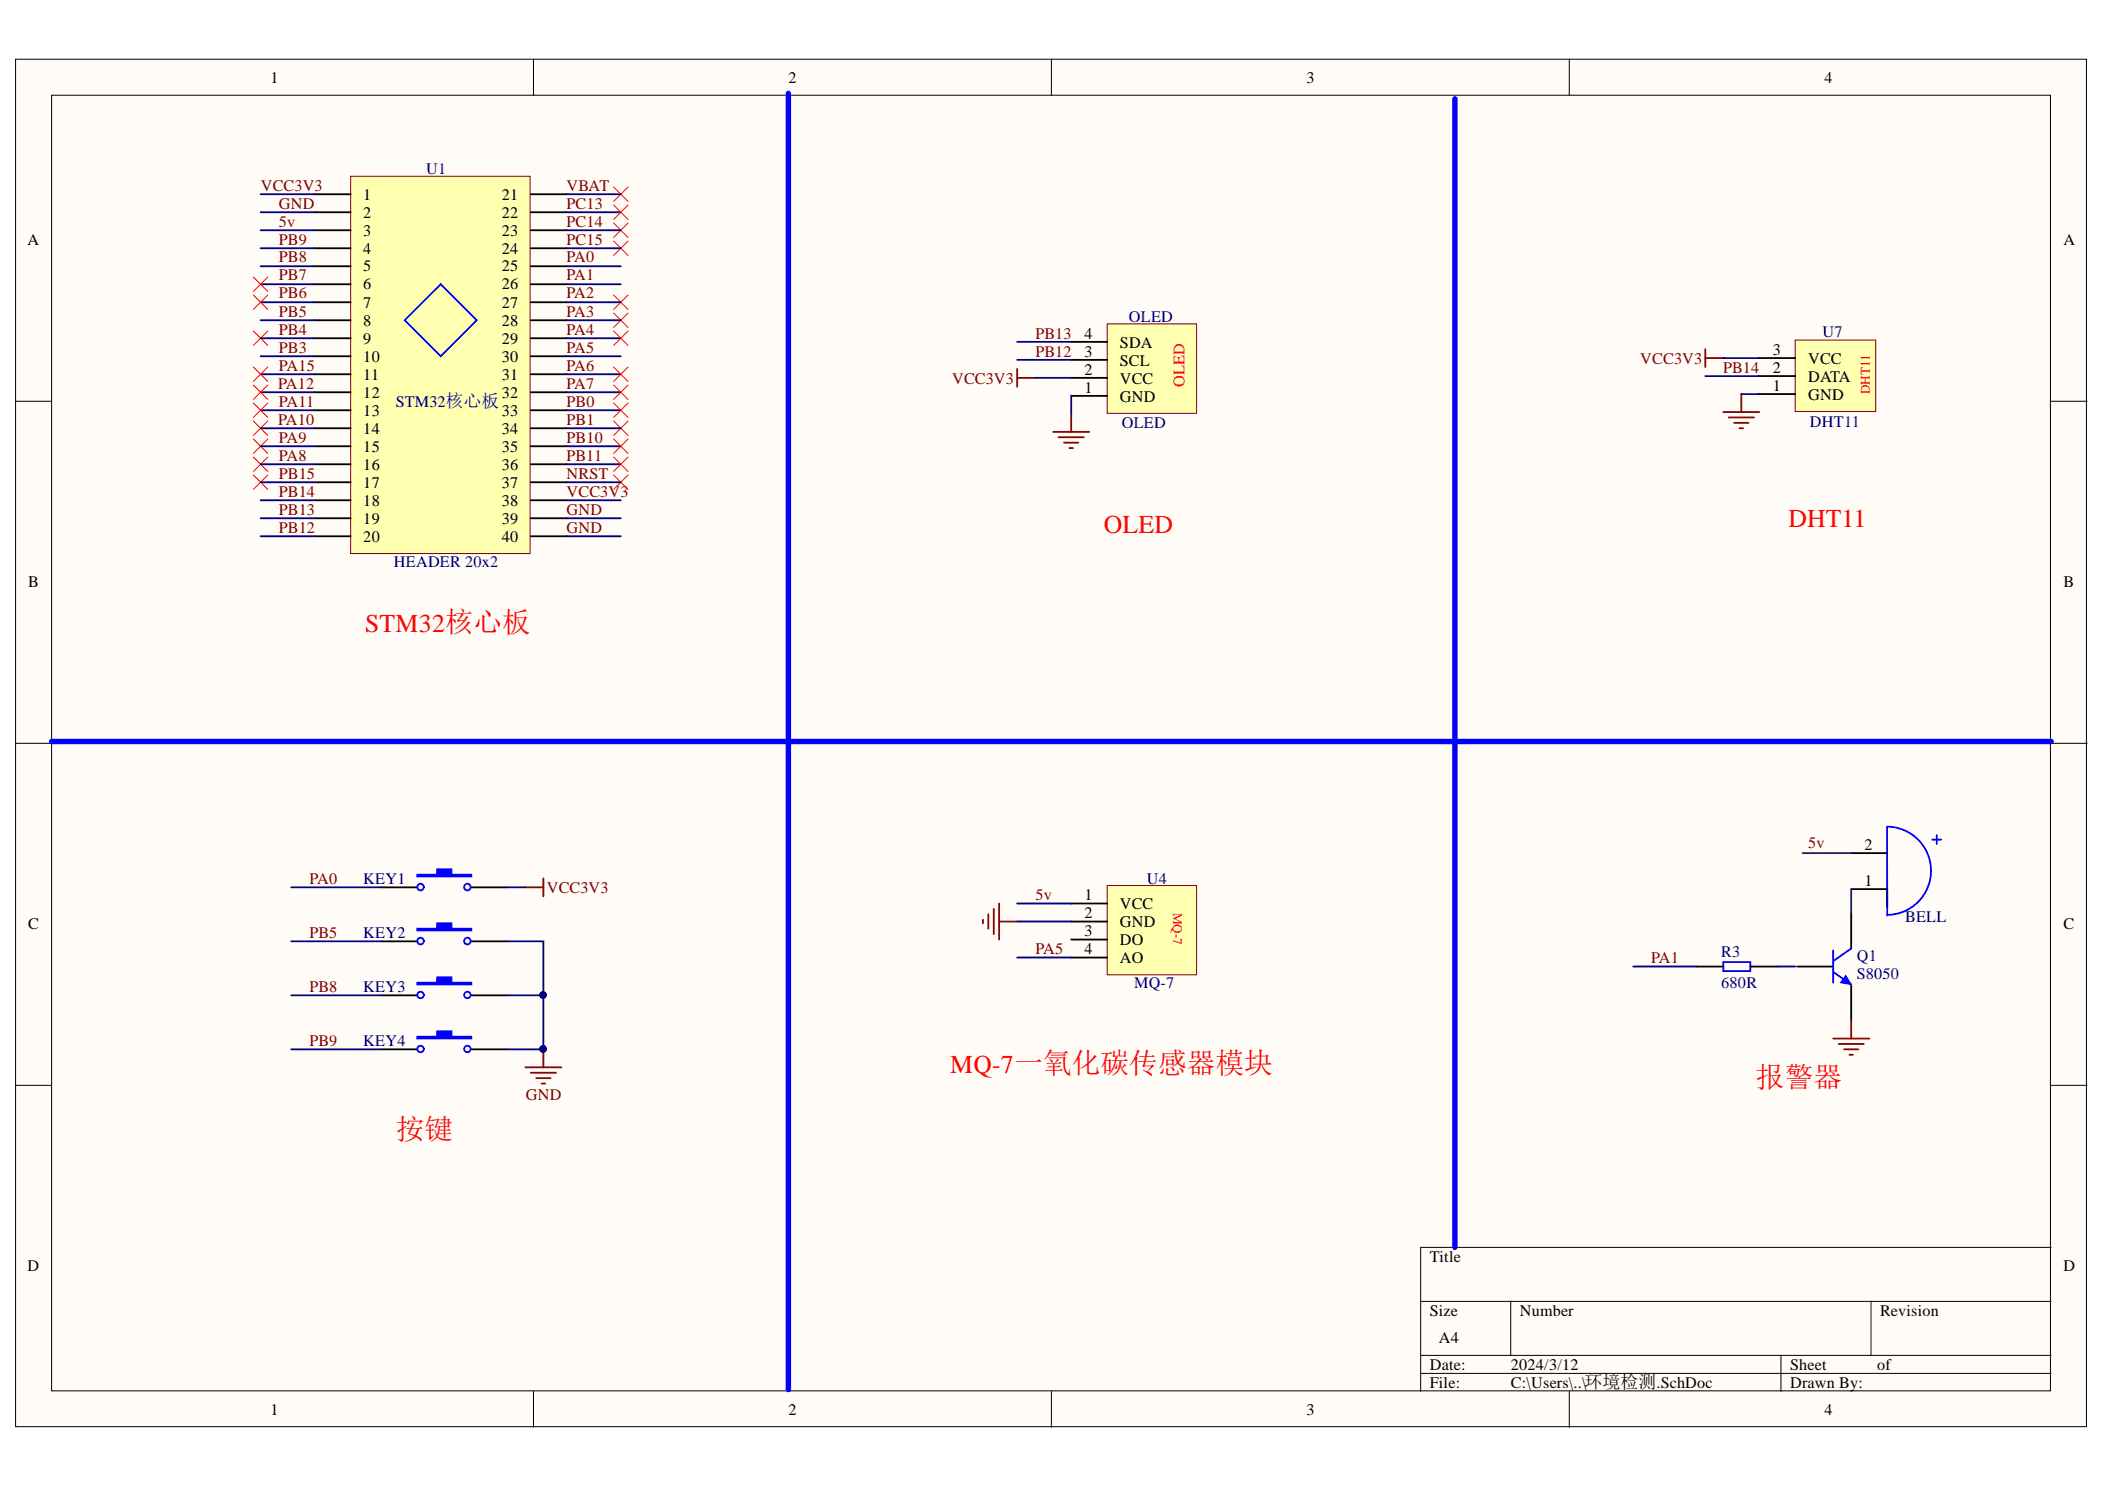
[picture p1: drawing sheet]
# Altium schematic sheet 环境检测.SchDoc
size A4

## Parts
BELL  BELL  [BELL]  (value not drawn)
KEY1  SW-PB  [SW-PB]  (value not drawn)
KEY2  SW-PB  [SW-PB]  (value not drawn)
KEY3  SW-PB  [SW-PB]  (value not drawn)
KEY4  SW-PB  [SW-PB]  (value not drawn)
OLED  OLED  [OLED]
Q1  S8050  [TO-92A]
R3  680R  [RES]
U1  HEADER 20x2  [HEADER 20x2]
U4  MQ-7  [MQ]
U7  DHT11  [DHT11]

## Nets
GND: KEY2.2 KEY3.2 KEY4.2 OLED.1(GND) Q1.1(E) U1.2 U1.39 U1.40 U4.2(GND) U7.1(GND)
VCC3V3: KEY1.2 OLED.2(VCC) U1.1 U1.38 U7.3(VCC)
5v: U1.3 U4.1(VCC)
NRST: U1.37
PA0: KEY1.1 U1.25
PA1: R3.1 U1.26
PA2: U1.27
PA3: U1.28
PA4: U1.29
PA5: U1.30 U4.4(AO)
PA6: U1.31
PA7: U1.32
PA8: U1.16
PA9: U1.15
PA10: U1.14
PA11: U1.13
PA12: U1.12
PA15: U1.11
PB0: U1.33
PB1: U1.34
PB3: U1.10
PB4: U1.9
PB5: KEY2.1 U1.8
PB6: U1.7
PB7: U1.6
PB8: KEY3.1 U1.5
PB9: KEY4.1 U1.4
PB10: U1.35
PB11: U1.36
PB12: OLED.3(SCL) U1.20
PB13: OLED.4(SDA) U1.19
PB14: U1.18 U7.2(DATA)
PB15: U1.17
PC13: U1.22
PC14: U1.23
PC15: U1.24
VBAT: U1.21
NetBELL_1: BELL.1 Q1.3(C)

Not connected (* = marked no-connect by the designer): BELL 2; Q1 2(B); R3 2; U4 3(DO)

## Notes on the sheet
- OLED
- DHT11
- STM32核心板
- MQ-7一氧化碳传感器模块
- 报警器
- (near KEY4) 按键
- Labels drawn without touching a wire or pin: 5v
